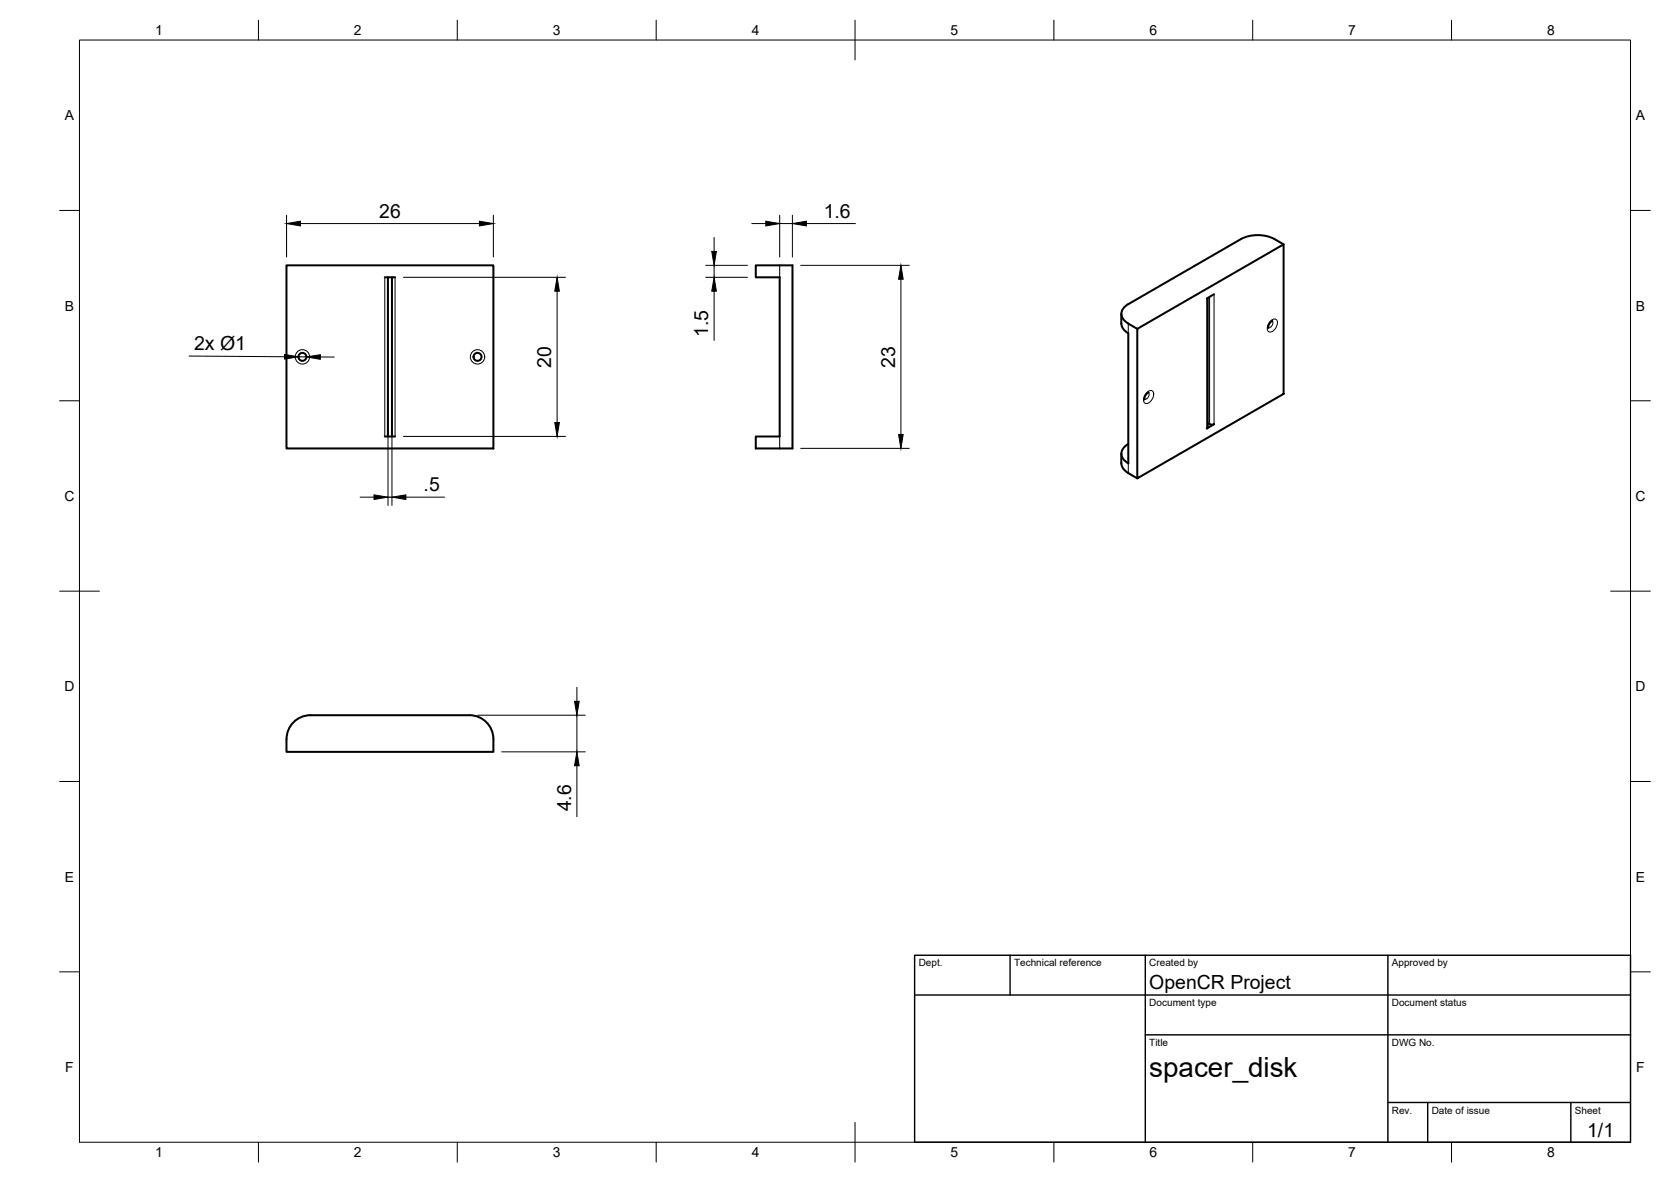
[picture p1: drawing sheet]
<svg xmlns="http://www.w3.org/2000/svg" width="420mm" height="297mm" viewBox="0 0 420 297" stroke-linecap="round" stroke-linejoin="round" font-family="sans-serif">
<!-- layer: Visible -->
<g fill="none" stroke="#000" stroke-width=".51">
<path d="M72 66.7h52.1v46h-52.1zM96.8 69.7h2.5M97.5 69.7v40M98.6 69.7v40M190 66.7h9.3v46h-9.3v-3h6v-40h-6zM281.9 78.9v2.4M303.7 74.9v32.4M305.3 73.9l-1.9 1.1M322.7 61.4a10.1 10.1 0 0 0-10-1.7l-29 16.7a2.57 2.57 0 0 0-1.7 2.5 2.57 2.57 0 0 0 1.7 2.4l2.3 1.3M282 81.3a3.1 3.1 0 0 0 1.7 2.5v32.6a2.58 2.58 0 0 1-1.7-2.4 2.58 2.58 0 0 1 1.7-2.4M286 82.6l36.7-21.2v37.6l-36.7 21.2zM288.8 98.6l-.8 .7-.2 1.1"/>
<path d="M319.9 80.7l-.8 .7-.2 1M96.8 109.7h2.5M281.9 114v2.4M282 116.4a3 3 0 0 0 1.7 2.5l2.3 1.3M303.7 106.3l.4 .3M304.2 106.6l.5 .1 .6-.1M305.3 106.6l-1.9 1.1 .3-.4M73.8 181.5a6 6 0 0 1 4.3-1.8h39.9a6 6 0 0 1 6.1 6v3.2h-52.1a9.4 9.4 0 0 1 1.2-6.7z"/>
<circle cx="76" cy="89.7" r="1.01"/>
<circle cx="120.1" cy="89.7" r="1.01"/>
</g>
<!-- layer: Visible Narrow -->
<g fill="none" stroke="#000" stroke-width=".25">
<path d="M96.8 69.7v40M99.3 69.7v40M196 66.7v3M303.4 75v32.7M304.1 74.6v32M305.3 73.9v32.7M283.7 81.3v2.5M288.5 98.5a.91 .91 0 0 1 1.2-.3 .91 .91 0 0 1 .3 1.3l-.5 1.2a.98 .98 0 0 1-1.1 .7 .98 .98 0 0 1-.9-.9l.2-.8zM288.8 98.6a1.21 1.21 0 0 1-1 1.8M319.6 80.6a.91 .91 0 0 1 1.2-.4 .91 .91 0 0 1 .4 1.3l-.6 1.2a.98 .98 0 0 1-1.1 .7 .98 .98 0 0 1-.9-.9l.2-.8zM319.9 80.6a1.21 1.21 0 0 1-1 1.8M196 109.7v3"/>
<path d="M283.7 116.4v2.5"/>
<circle cx="76" cy="89.7" r="1.81"/>
<circle cx="120.1" cy="89.7" r="1.81"/>
</g>
<!-- layer: BORDER -->
<g fill="none" stroke="#000" stroke-width=".25">
<path d="M20 10.1h390v276.9h-390zM65 5.1v5M115 5.1v5M165 5.1v5M215 5.1v10M265 5.1v5M315 5.1v5M365 5.1v5M15 52.9h5M410 52.9h5M15 100.7h5M410 100.7h5"/>
<path d="M15 148.6h10M405 148.6h10M15 196.4h5M410 196.4h5M15 244.2h5M410 244.2h5M65 287v5M115 287v5M165 287v5M215 282.1v9.9M265 287v5M315 287v5"/>
<path d="M365 287v5"/>
</g>
<!-- layer: TITLEBLOCK -->
<path d="M230 240.1h180v46.9h-180zM230 250h180M254 240.1v9.9M288 240.1v46.9M349 240.1v46.9M288 260.1h122M349 277.1h61M359 277.1v9.9M395 277.1v9.9" fill="none" stroke="#000" stroke-width=".36"/>
<!-- layer: FD_Dimensions -->
<g fill="none" stroke="#000" stroke-width=".25">
<path d="M72.1 54.1v10.5M75.5 56.2h45M124.1 54.1v10.5M179.6 59.7v3.5M189 56.2h3.6M196 56.2h3.2M196 54.1v10.5M199.2 54.1v10.5M202.8 56.2h12.3M97.6 71.8v55.2M98.6 71.8v55.2M101.5 69.7h40.7"/>
<path d="M140.1 73.2v33M177.4 66.7h10.5M177.4 69.7h10.5M179.6 66.7v3M179.6 73.2v12.3M201.3 66.7h27.3M226.5 70.2v39M47.5 89.5l24 .1M75.1 89.7h1.9M80.5 89.7h3.6M101.5 109.7h40.7M201.3 112.7h27.3"/>
<path d="M90.6 124.9h3.4M97.6 124.9h1M102 124.9h9.8M120.1 179.7h27.1M145.1 172.7v3.5M145.1 179.7v9.2M126.2 188.9h21M145.1 192.4v12.8"/>
</g>
<g fill="#000" stroke="#000" stroke-width=".25">
<path d="M72.1 56.2l3.4-.6v1.2zM120.5 55.6l3.6 .6-3.6 .6zM192.6 55.6l3.4 .6-3.4 .6zM199.2 56.2l3.6-.6v1.2zM140.1 69.7l.6 3.5h-1.2zM179 63.2h1.1l-.5 3.5zM179.6 69.7l.5 3.5h-1.1zM226.5 66.7l.6 3.5h-1.2zM71.5 89.1l3.6 .6-3.6 .5zM77 89.7l3.6-.6-.1 1.2zM139.5 106.2h1.2l-.6 3.5zM225.9 109.2h1.2l-.6 3.5z"/>
<path d="M94 124.4l3.6 .5-3.6 .6zM98.6 124.9l3.4-.5v1.1zM144.5 176.2h1.1l-.5 3.5zM145.1 188.9l.5 3.5h-1.1z"/>
</g>
<text font-size="7" x="289" y="270.6">spacer_disk</text>
<g font-size="4.9">
<text x="95.4" y="54.7">26</text>
<text x="207.1" y="54.7">1.6</text>
<text x="48.8" y="88">2x Ø1</text>
<text x="178.1" y="84.7" transform="rotate(-90 178.1 84.7)">1.5</text>
<text x="138.6" y="92.4" transform="rotate(-90 138.6 92.4)">20</text>
<text x="225.1" y="92.4" transform="rotate(-90 225.1 92.4)">23</text>
<text x="106.5" y="123.5">.5</text>
<text x="143.6" y="203.9" transform="rotate(-90 143.6 203.9)">4.6</text>
<text x="289" y="248.5">OpenCR Project</text>
<text x="399.1" y="285.7">1/1</text>
</g>
<g font-size="3.5">
<text x="39" y="8.8">1</text>
<text x="89" y="8.8">2</text>
<text x="139" y="8.8">3</text>
<text x="189" y="8.8">4</text>
<text x="239" y="8.8">5</text>
<text x="289" y="8.8">6</text>
<text x="339" y="8.8">7</text>
<text x="389" y="8.8">8</text>
<text x="16.3" y="30.2">A</text>
<text x="411.3" y="30.2">A</text>
<text x="16.3" y="78">B</text>
<text x="411.3" y="78">B</text>
<text x="16.2" y="125.9">C</text>
<text x="411.2" y="125.9">C</text>
<text x="16.2" y="173.7">D</text>
<text x="411.2" y="173.7">D</text>
<text x="16.3" y="221.6">E</text>
<text x="411.3" y="221.6">E</text>
<text x="16.4" y="269.4">F</text>
<text x="411.4" y="269.4">F</text>
<text x="39" y="290.8">1</text>
<text x="89" y="290.8">2</text>
<text x="139" y="290.8">3</text>
<text x="189" y="290.8">4</text>
<text x="239" y="290.8">5</text>
<text x="289" y="290.8">6</text>
<text x="339" y="290.8">7</text>
<text x="389" y="290.8">8</text>
</g>
<g font-size="2.5">
<text x="231" y="242.9">Dept.</text>
<text x="255" y="242.9">Technical reference</text>
<text x="289" y="242.9">Created by</text>
<text x="350" y="242.9">Approved by</text>
<text x="289" y="252.8">Document type</text>
<text x="350" y="252.8">Document status</text>
<text x="289" y="262.9">Title</text>
<text x="350" y="262.9">DWG No.</text>
<text x="350" y="279.9">Rev.</text>
<text x="360" y="279.9">Date of issue</text>
<text x="396" y="279.9">Sheet</text>
</g>
</svg>
